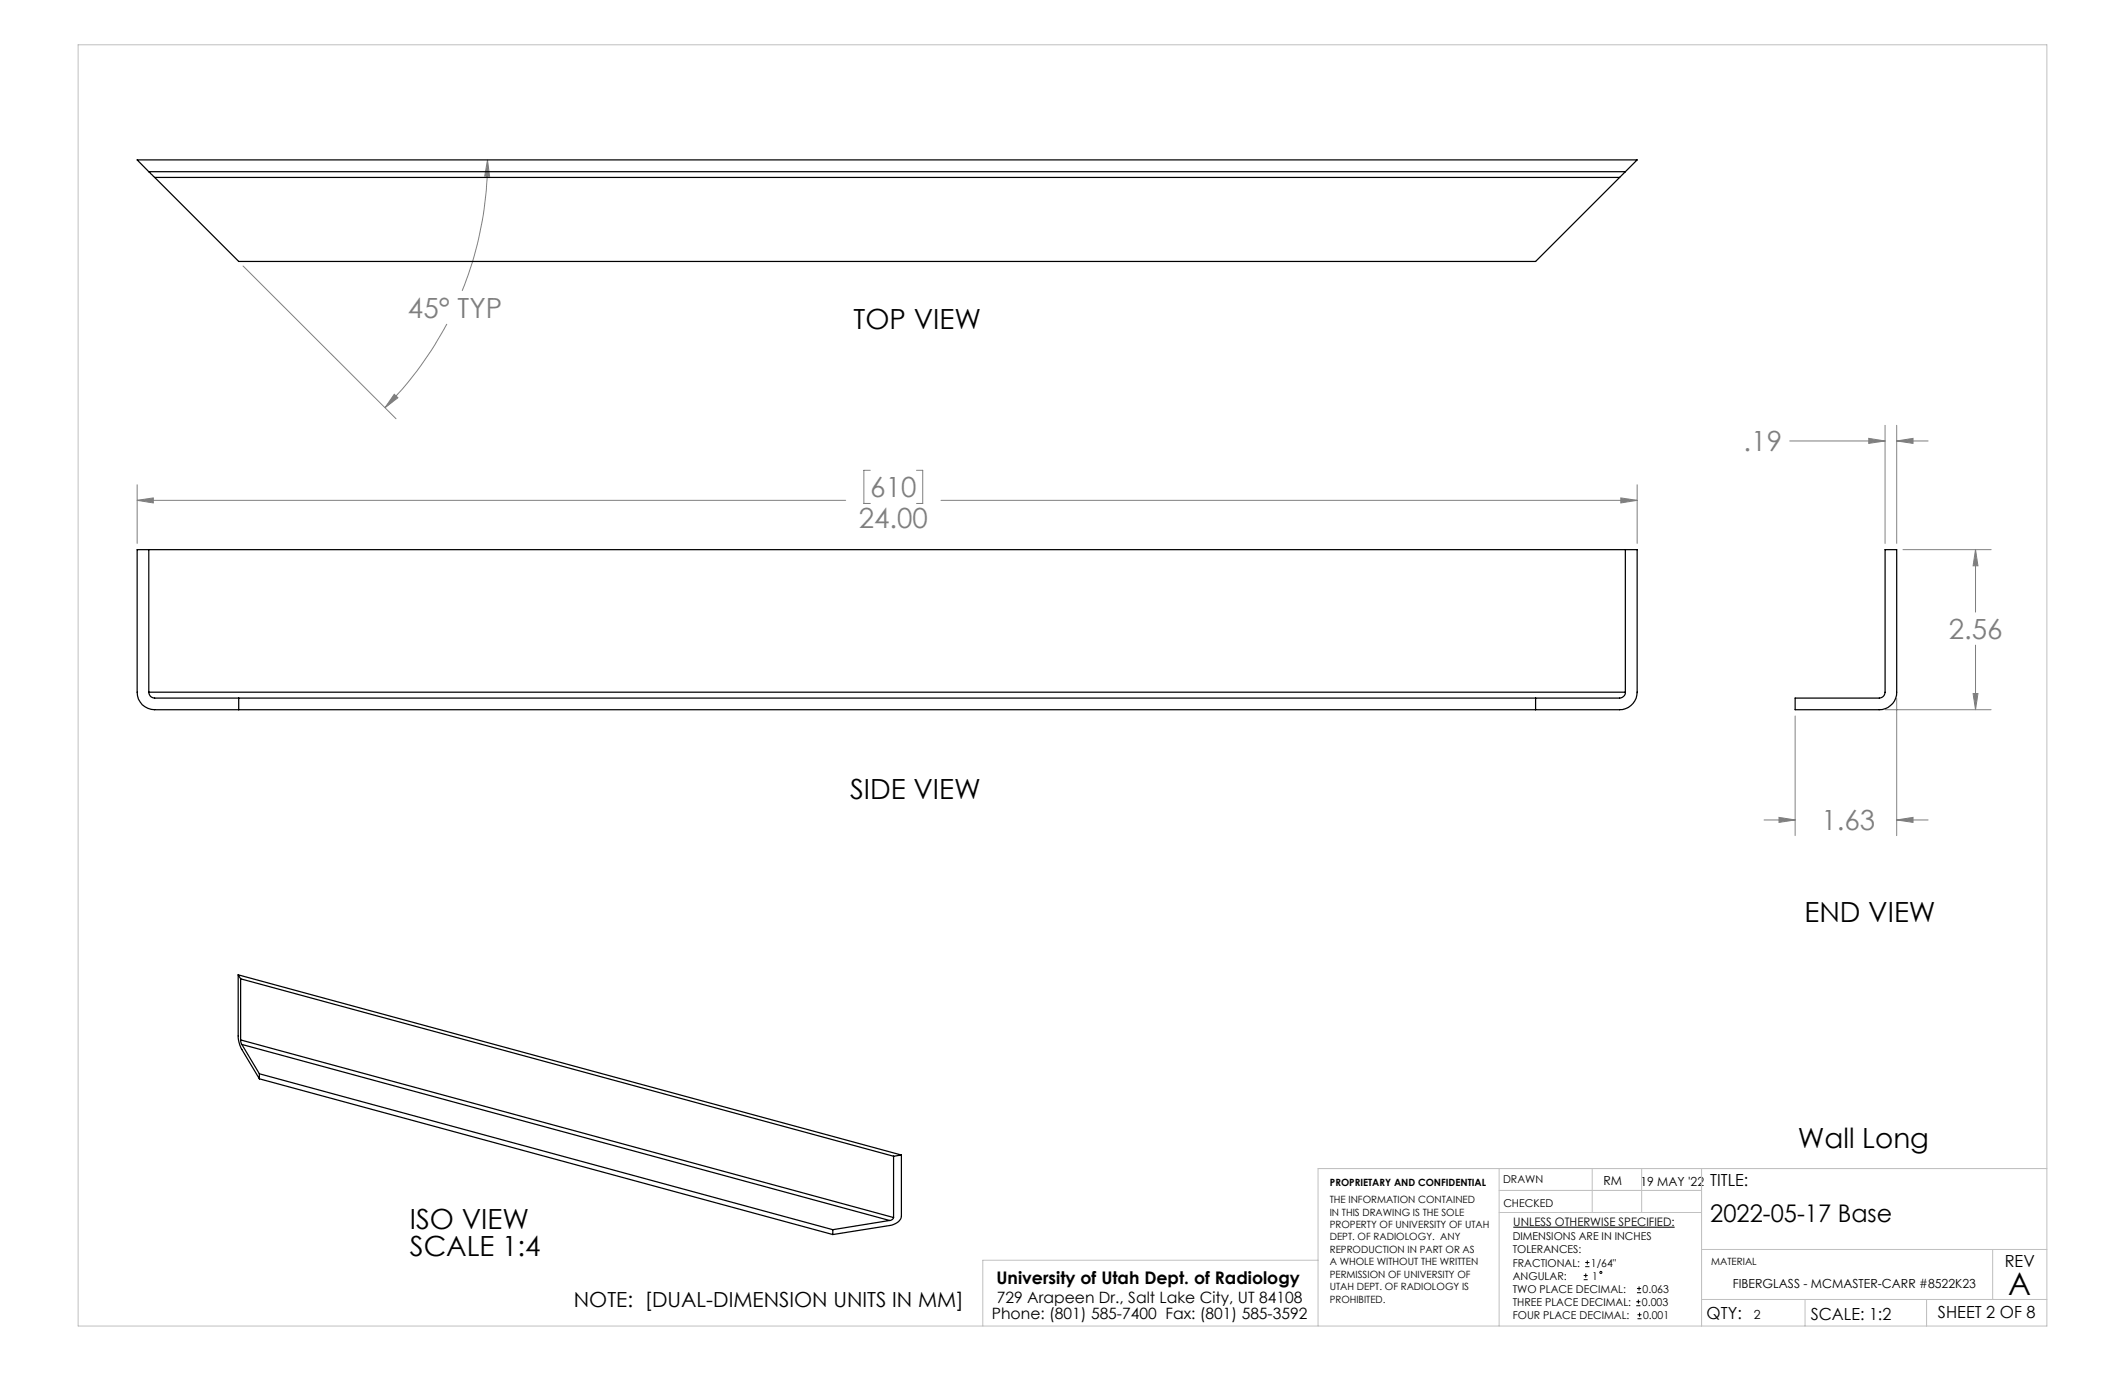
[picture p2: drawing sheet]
<svg xmlns="http://www.w3.org/2000/svg" width="432mm" height="279mm" viewBox="0 0 432 279" stroke-linecap="round" stroke-linejoin="round" font-family="sans-serif">
<g fill="none" stroke="#000" stroke-width=".2">
<path d="M307.5 249.4h32.8M321.8 259.2h.8M322.1 257.4h.9M322.1 256.5h.9M322.2 258.8v.8M322.5 256.1v.9M321.8 260h.8M332.5 265.3h.8M332.5 264.5h.8M332.6 262.7h.9M332.6 261.8h.9M332.7 268h.9"/>
<path d="M332.7 267.2h.9M332.9 264.1v.8M333.1 261.4v.9M333.2 266.7v.9"/>
<circle cx="325.3" cy="258.6" r=".2"/>
</g>
<g fill="none" stroke="#808080" stroke-width=".2">
<path d="M99.1 32.5l.4 3.3h-1zM99.1 32.5a71.6 71.6 0 0 1-5.2 26.6M49.4 54l31.1 31.1M90.8 65.8a72.3 72.3 0 0 1-12.6 17.1M27.9 98.5v11.9M80.1 80.1l.8 .7-2.7 2.1zM176.8 95.6h-1.3v6.7h1.3M186.2 95.6h1.3v6.7h-1.3M332.7 98.5v11.9M363.7 89.6h19.3M379.7 89.1l3.3 .5-3.3 .5zM383 86.4v24"/>
<path d="M385.4 89.6l3.3-.5v1zM385.4 86.4v24M385.4 89.6h6.4M27.9 101.7h143.9M27.9 101.7l3.3-.5v1zM191.2 101.7h141.5M329.4 101.2l3.3 .5-3.3 .5zM386.7 111.7h17.9M401.4 111.7v12.7M401.4 111.7l.5 3.3h-1zM401.4 131.1v13.1M364.8 145.5v24.3"/>
<path d="M383.1 144.2h21.5M385.4 141.9v27.9M400.9 140.9h1l-.5 3.3zM358.5 166.6h6.3M361.5 166.1l3.3 .5-3.3 .5zM385.4 166.6l3.3-.5v1zM385.4 166.6h6.4"/>
</g>
<g fill="none" stroke="#c0c0c0" stroke-width=".2">
<path d="M15.9 9.1h400v260.4h-400zM304.6 237.5v32M323.5 237.5v8.9M333.6 237.5v8.9M345.8 237.5v32M415.9 237.5h-148.1v32M267.8 256.1h-68.1v13.4M304.6 246.4h41.2M304.6 241.9h41.2M345.8 253.9h70.1M404.9 253.9v10.2M345.8 264.1h70.1"/>
<path d="M366.8 264.1v5.4M391.5 264.1v5.4"/>
</g>
<path d="M329.4 101.2l3.3 .5-3.3 .5zM27.9 101.7l3.3-.5v1zM80.1 80.1l.8 .7-2.7 2.1zM99.1 32.5l.4 3.3h-1zM400.9 140.9h1l-.5 3.3zM401.4 111.7l.5 3.3h-1zM385.4 166.6l3.3-.5v1zM361.5 166.1l3.3 .5-3.3 .5zM385.4 89.6l3.3-.5v1zM379.7 89.1l3.3 .5-3.3 .5z" fill="#808080"/>
<g fill="none" stroke="#000" stroke-width=".25">
<path d="M30.2 34.9l1.2 1.2M30.2 34.9l-2.3-2.4h304.8l-2.4 2.4M30.2 34.9h300.1M31.4 36.1l17.1 17h263.5l17.1-17M31.4 36.1h297.7M330.3 34.9l-1.2 1.2M27.9 111.7h304.8v29a3.6 3.6 0 0 1-3.6 3.5h-297.7a3.5 3.5 0 0 1-3.5-3.5zM30.2 111.7v29M330.3 111.7v29M383 111.7h2.4v29a3.5 3.5 0 0 1-3.6 3.5h-17v-2.3h17.1a1.21 1.21 0 0 0 1.1-1.2zM30.2 140.7a1.2 1.2 0 0 0 1.2 1.2h297.7a1.21 1.21 0 0 0 1.2-1.2M30.2 140.7h300.1"/>
<path d="M48.5 141.9v2.3M312 141.9v2.3M48.4 198.1v12.4a6 6 0 0 0 .7 2.8l3.6 5.9M48.4 198.1l134.8 36.6M48.4 198.1l.5 .8M48.9 198.9l132.7 36M48.9 198.9v12.4M48.9 211.3l.2 .9M48.9 211.3l132.7 36.1M49.1 212.2l131.7 35.8M49.1 212.2l3.6 6M52.7 218.2l116.5 31.7"/>
<path d="M52.7 218.2v1M52.7 219.2l116.5 31.7M181.6 234.9v12.5M183.2 234.7v12.4a2.44 2.44 0 0 1-2.4 1.9l-11.6 1.9M183.2 234.7l-1.6 .2M169.2 249.9v1M180.8 248l-11.6 1.9M181.6 247.4a.84 .84 0 0 1-.8 .6"/>
</g>
<text font-size="6.3" x="408.1" y="263.1">A</text>
<g font-size="5.6" fill="#808080">
<text x="82.9" y="64.6">45° TYP</text>
<text x="354.3" y="91.7">.19</text>
<text x="176.8" y="101.1">610</text>
<text x="174.5" y="107.4">24.00</text>
<text x="396" y="129.9">2.56</text>
<text x="370.1" y="168.7">1.63</text>
</g>
<g font-size="5.6">
<text x="173.4" y="66.8">TOP VIEW</text>
<text x="172.7" y="162.5">SIDE VIEW</text>
<text x="366.7" y="187.4">END VIEW</text>
<text x="365.3" y="233.2">Wall Long</text>
<text x="83.3" y="249.8">ISO VIEW</text>
<text x="83.3" y="255.3">SCALE 1:4</text>
</g>
<text font-size="4.9" x="347.5" y="248.2">2022-05-17 Base</text>
<text font-size="4.2" x="116.6" y="265.7">NOTE: [DUAL-DIMENSION UNITS IN MM]</text>
<text font-size="3.5" x="202.5" y="260.9">University of Utah Dept. of Radiology</text>
<g font-size="3.4">
<text x="347.5" y="240.9">TITLE:</text>
<text x="407.4" y="257.6">REV</text>
<text x="346.8" y="268.1">QTY:</text>
<text x="368" y="268.1">SCALE: 1:2</text>
<text x="393.8" y="267.9">SHEET 2 OF 8</text>
</g>
<g font-size="3.2">
<text x="201.5" y="268">Phone: (801) 585-7400 Fax: (801) 585-3592</text>
<text x="202.6" y="264.8">729 Arapeen Dr., Salt Lake City, UT 84108</text>
</g>
<g font-size="2.5">
<text x="325.8" y="240.8">RM</text>
<text x="333.3" y="240.9">19 MAY '22</text>
<text x="352.1" y="261.7">FIBERGLASS - MCMASTER-CARR #8522K23</text>
<text x="356.4" y="268">2</text>
</g>
<text font-size="2.4" x="307.5" y="249.1">UNLESS OTHERWISE SPECIFIED:</text>
<g font-size="2.2">
<text x="305.4" y="240.4">DRAWN</text>
<text x="305.5" y="245.3">CHECKED</text>
<text x="307.4" y="252.1">DIMENSIONS ARE IN INCHES</text>
<text x="307.4" y="254.7">TOLERANCES:</text>
<text x="307.4" y="257.4">FRACTIONAL:</text>
<text x="323.3" y="257.4">1/64&quot;</text>
<text x="307.4" y="262.7">TWO PLACE DECIMAL:</text>
<text x="307.4" y="260">ANGULAR:</text>
<text x="323.5" y="260">1</text>
<text x="333.8" y="262.7">0.063</text>
<text x="307.4" y="265.3">THREE PLACE DECIMAL:</text>
<text x="307.4" y="268">FOUR PLACE DECIMAL:</text>
<text x="333.6" y="265.3">0.003</text>
<text x="333.9" y="268">0.001</text>
</g>
<g font-size="2">
<text x="270.2" y="244.5">THE INFORMATION CONTAINED</text>
<text x="270.2" y="241.1">PROPRIETARY AND CONFIDENTIAL</text>
<text x="270.2" y="247">IN THIS DRAWING IS THE SOLE</text>
<text x="270.2" y="249.5">PROPERTY OF UNIVERSITY OF UTAH</text>
<text x="270.2" y="252.1">DEPT. OF RADIOLOGY. ANY</text>
<text x="270.2" y="254.6">REPRODUCTION IN PART OR AS</text>
<text x="270.2" y="257.1">A WHOLE WITHOUT THE WRITTEN</text>
<text x="347.7" y="257.1">MATERIAL</text>
<text x="270.2" y="259.6">PERMISSION OF UNIVERSITY OF</text>
<text x="270.2" y="262.1">UTAH DEPT. OF RADIOLOGY IS</text>
<text x="270.2" y="264.7">PROHIBITED.</text>
</g>
</svg>
